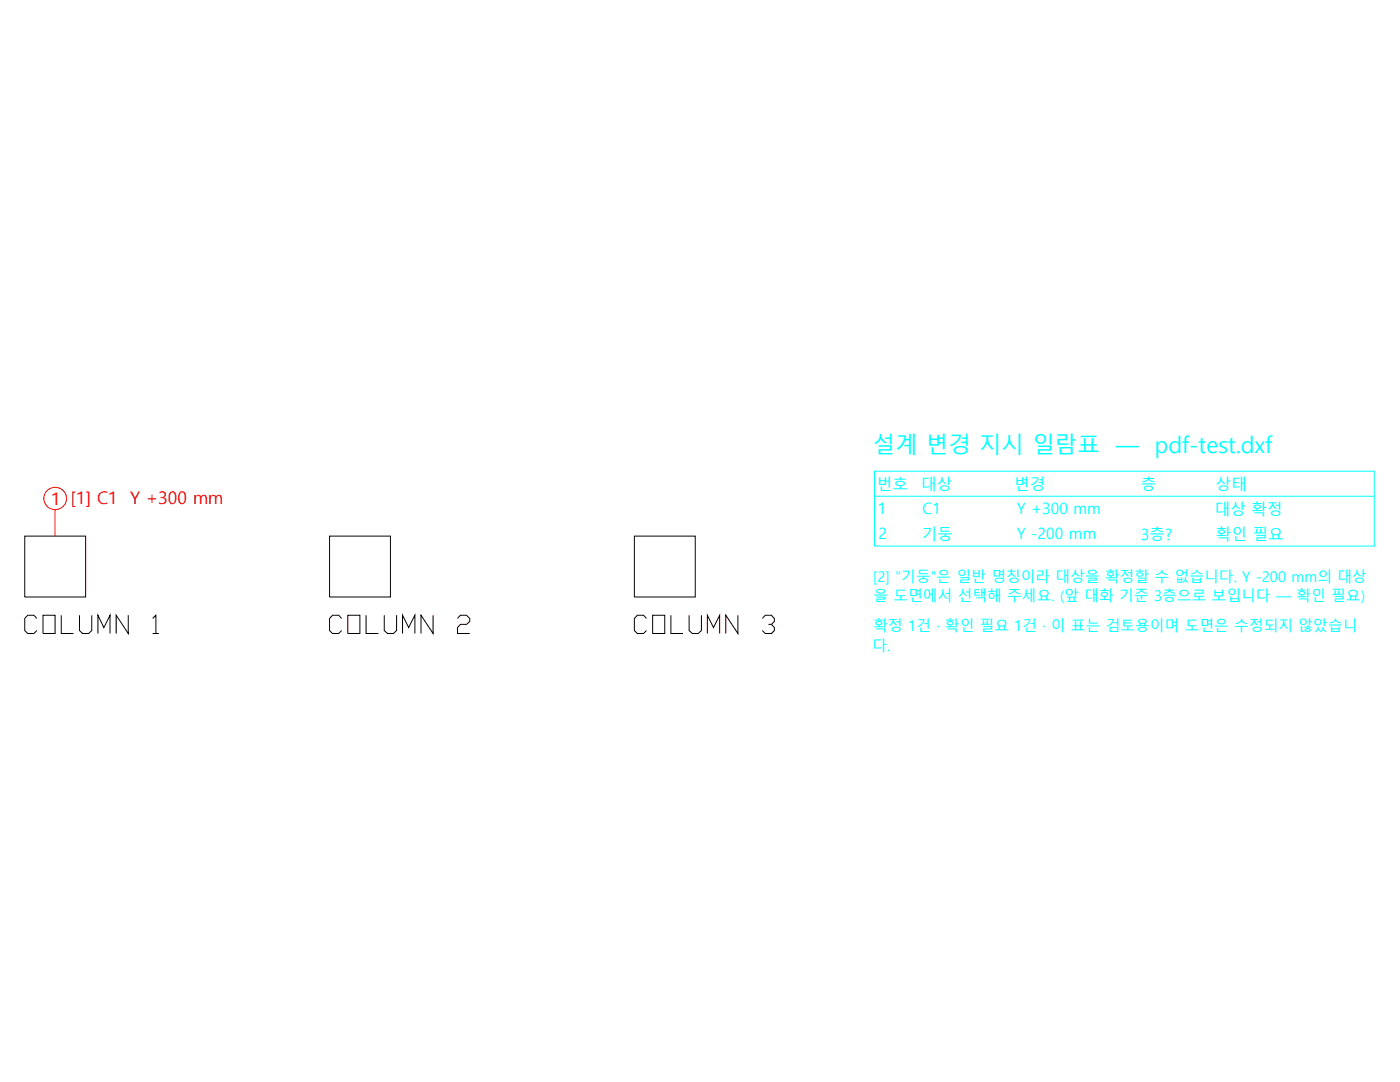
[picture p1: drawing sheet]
<svg xmlns="http://www.w3.org/2000/svg" width="279mm" height="216mm" viewBox="0 0 279 216" stroke-linecap="round" stroke-linejoin="round" font-family="sans-serif">
<!-- layer: 0 -->
<path d="M4.9 107h12.2v12.1h-12.2zM65.8 107h12.1v12.1h-12.1zM126.6 107h12.2v12.1h-12.2z" fill="none" stroke="#000" stroke-width=".2"/>
<g fill="none" stroke="#f00" stroke-width=".2">
<path d="M11 101.7v5.3"/>
<circle cx="11" cy="99.5" r="2.24"/>
</g>
<path d="M174.5 94h99.8v15h-99.8zM174.5 99h99.8" fill="none" stroke="#0ff" stroke-width=".2"/>
<g font-size="7.5">
<text x="3.9" y="127.7">COLUMN 1</text>
<text x="64.6" y="127.7">COLUMN 2</text>
<text x="125.2" y="127.7">COLUMN 3</text>
</g>
<g font-size="4.5" fill="#0ff">
<text x="174.2" y="90.4">설계 변경 지시 일람표</text>
<text x="222.7" y="90.4">—</text>
<text x="230.5" y="90.4">pdf-test.dxf</text>
</g>
<g font-size="3.5" fill="#f00">
<text x="10.2" y="100.8">1 [1] C1</text>
<text x="26" y="100.5">Y +300 mm</text>
</g>
<g font-size="3.1" fill="#0ff">
<text x="175" y="97.8">번호</text>
<text x="183.8" y="97.7">대상</text>
<text x="202.4" y="97.7">변경</text>
<text x="227.7" y="97.7">층</text>
<text x="242.6" y="97.7">상태</text>
<text x="175.2" y="102.7">1</text>
<text x="175.3" y="107.6">2</text>
<text x="184" y="107.7">기둥</text>
<text x="184.1" y="102.6">C1</text>
<text x="202.9" y="102.6">Y +300 mm</text>
<text x="202.9" y="107.6">Y -200 mm</text>
<text x="227.7" y="107.7">3층?</text>
<text x="242.4" y="102.7">대상 확정</text>
<text x="242.6" y="107.7">확인 필요</text>
</g>
<g font-size="2.9" fill="#0ff">
<text x="174.2" y="116">[2] &quot;기둥&quot;은 일반 명칭이라 대상을 확정할 수 없습니다. Y -200 mm의 대상</text>
<text x="174.3" y="120">을 도면에서 선택해 주세요. (앞 대화 기준 3층으로 보입니다 — 확인 필요)</text>
<text x="174.3" y="126">확정 1건 · 확인 필요 1건 · 이 표는 검토용이며 도면은 수정되지 않았습니</text>
<text x="174.1" y="129.9">다.</text>
</g>
</svg>
